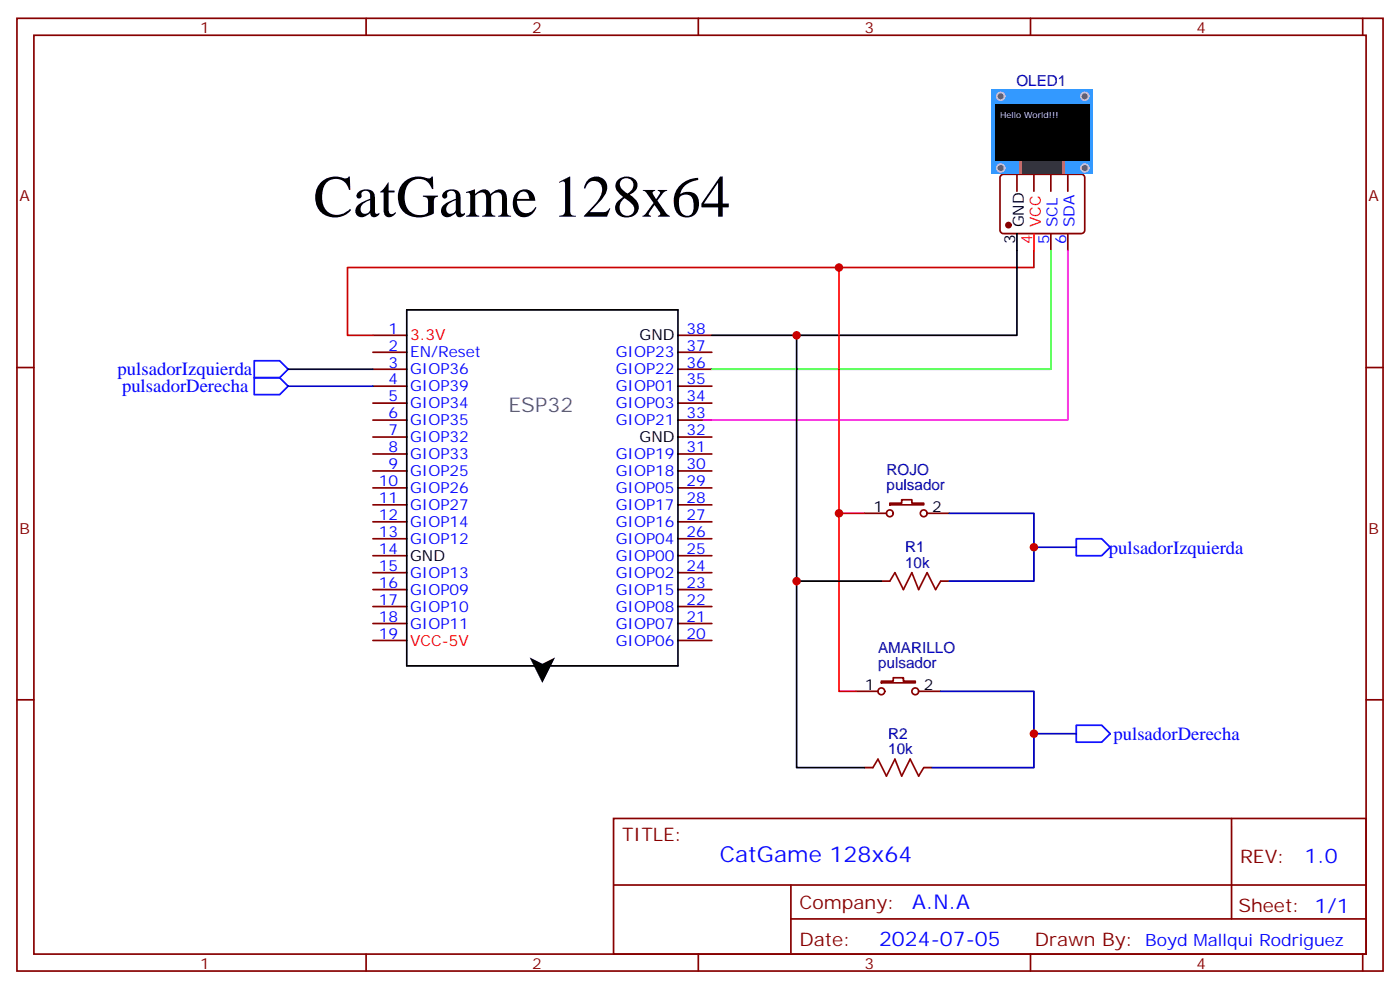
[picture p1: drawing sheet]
<svg xmlns="http://www.w3.org/2000/svg" width="291mm" height="206mm" viewBox="0 0 291 206" stroke-linecap="round" stroke-linejoin="round" font-family="sans-serif">
<g fill="none" stroke="#870000" stroke-width=".35">
<path d="M3.5 3.8h284.4v198.3h-284.4zM7.1 7.3h277.2v191.2h-277.2zM76.2 3.8v3.5M145.3 3.8v3.5M214.5 3.8v3.5M283.6 3.8v3.5M208.4 36.5l.4-.2h16.3a.71 .71 0 0 1 .7 .7v10.9a.76 .76 0 0 1-.7 .7h-16.3a.76 .76 0 0 1-.7-.7v-10.9zM211.7 36.3v3.5M215.2 36.3v3.5M218.7 36.3v3.5M222.2 36.3v3.5M218.7 48.6v3.5"/>
<path d="M222.2 48.6v3.5M3.5 76.5h3.6M77.6 69.8h7.1M77.6 73.3h7.1M77.6 76.8h7.1M141.1 69.8h7.1M141.1 73.3h7.1M141.1 76.8h7.1M284.3 76.5h3.6M77.6 80.4h7.1M77.6 83.9h7.1M77.6 87.4h7.1"/>
<path d="M77.6 90.9h7.1M77.6 94.5h7.1M77.6 98h7.1M141.1 80.4h7.1M141.1 83.9h7.1M141.1 87.4h7.1M141.1 90.9h7.1M141.1 94.5h7.1M141.1 98h7.1M77.6 101.5h7.1M77.6 105.1h7.1M77.6 108.6h7.1"/>
<path d="M77.6 112.1h7.1M77.6 115.6h7.1M77.6 119.2h7.1M141.1 101.5h7.1M141.1 105.1h7.1M141.1 108.6h7.1M141.1 112.1h7.1M141.1 115.6h7.1M141.1 119.2h7.1M179.9 106.8h4.6M185.2 104.7h2.5v-.7h2.1v.7h2.5v.4h-7.1zM193 106.8h4.6"/>
<path d="M77.6 122.7h7.1M77.6 126.2h7.1M77.6 129.8h7.1M77.6 133.3h7.1M141.1 122.7h7.1M141.1 126.2h7.1M141.1 129.8h7.1M141.1 133.3h7.1M183.4 120.9h1.8M195.8 120.9h1.8M3.5 145.6h3.6M178.2 143.9h4.5"/>
<path d="M179.9 159.7h1.8M183.4 141.7h2.5v-.7h2.1v.7h2.5v.4h-7.1zM191.2 143.9h4.6M192.3 159.7h1.7M284.3 145.6h3.6M127.7 170.3h156.6v28.2h-156.6zM256.3 170.3v20.9M76.2 198.5v3.6M127.7 184.2h156.5M145.3 198.5v3.6M164.6 191.2h119.6M164.6 184.2v14.1"/>
<path d="M214.5 198.5v3.6M283.6 198.5v3.6"/>
<circle cx="185.2" cy="106.8" r=".71"/>
<circle cx="192.3" cy="106.8" r=".71"/>
<circle cx="183.4" cy="143.9" r=".71"/>
<circle cx="190.5" cy="143.9" r=".71"/>
</g>
<path d="M110.2 136.8l2.7 1.3 2.6-1.3-2.6 5.3z" fill="#000"/>
<path d="M211.7 48.6v21.2h-63.5M84.7 64.5h56.4v74.1h-56.4zM165.8 69.8v51.1h17.6M165.8 120.9v38.8h14.1" fill="none" stroke="#000" stroke-width=".35"/>
<circle cx="209.9" cy="46.8" r=".53" fill="#870000" stroke="#870000" stroke-width=".35"/>
<path d="M174.6 55.7v51.1h5.3M215.2 48.6v3.5M174.6 106.8v37.1h3.6" fill="none" stroke="#f00" stroke-width=".35"/>
<path d="M215.2 52.1v3.6h-142.9v14.1h5.3" fill="none" stroke="#c00" stroke-width=".35"/>
<path d="M218.7 52.1v24.7h-70.5" fill="none" stroke="#0f0" stroke-width=".35"/>
<path d="M222.2 52.1v35.3h-75.8" fill="none" stroke="#f0f" stroke-width=".35"/>
<path d="M185.2 120.9l1.1-1.7 1.7 3.5 1.8-3.5 1.4 3.5 1.8-3.5 1.7 3.5 1.1-1.8M181.7 159.7l1-1.7 1.8 3.5 1.8-3.5 1.4 3.5 1.7-3.5 1.8 3.5 1.1-1.8" fill="none" stroke="#a10000" stroke-width=".35"/>
<path d="M60 80.4h17.6M197.6 106.8h17.6v14.1h-17.6M215.2 113.9h8.8M195.8 143.9h19.4v15.8h-21.2M215.2 152.7h8.8" fill="none" stroke="#009" stroke-width=".35"/>
<path d="M52.9 75.1h5.3l1.8 1.7-1.8 1.8h-5.3zM52.9 78.6h5.3l1.8 1.8-1.8 1.7h-5.3zM224 112.1h5.3l1.8 1.8-1.8 1.7h-5.3zM224 150.9h5.3l1.8 1.8-1.8 1.7h-5.3z" fill="none" stroke="#00f" stroke-width=".35"/>
<path d="M60 76.8h17.6" fill="none" stroke="#006" stroke-width=".35"/>
<path d="M206.4 18.6h21.1v17.7h-21.1z" fill="#39f"/>
<g fill="#666" stroke="#ccc" stroke-width=".35">
<circle cx="208.3" cy="35" r=".81"/>
<circle cx="225.8" cy="35" r=".81"/>
<circle cx="208.3" cy="20" r=".81"/>
<circle cx="225.8" cy="20" r=".81"/>
</g>
<path d="M212.2 33.4h9.5v2.9h-9.5z" fill="#fff"/>
<g fill="#fc0">
<path d="M212.3 33.4h.4v2.9h-.4z"/>
<path d="M221.2 33.4h.5v2.9h-.5z"/>
</g>
<path d="M212.8 33.4h8.3v2.9h-8.3z" fill="#333"/>
<path d="M207.1 21.8h19.7v11.7h-19.7z" fill="#000"/>
<g fill="#c00">
<circle cx="174.6" cy="55.7" r=".88"/>
<circle cx="174.6" cy="106.8" r=".88"/>
<circle cx="165.8" cy="69.8" r=".88"/>
<circle cx="165.8" cy="120.9" r=".88"/>
<circle cx="215.2" cy="113.9" r=".88"/>
<circle cx="215.2" cy="152.7" r=".88"/>
</g>
<text font-size="12.3" x="65.3" y="45.1">CatGame 128x64</text>
<text font-size="4.6" fill="#00f" x="149.8" y="179.3">CatGame 128x64</text>
<text font-size="4.2" fill="#666" x="105.8" y="85.7">ESP32</text>
<g font-size="4.2" fill="#00f">
<text x="271.5" y="179.6">1.0</text>
<text x="189.9" y="189.1">A.N.A</text>
<text x="183" y="196.9">2024-07-05</text>
</g>
<g font-size="3.9" fill="#00f">
<text x="24.5" y="78.1">pulsadorIzquierda</text>
<text x="25.4" y="81.6">pulsadorDerecha</text>
<text x="230.8" y="115.2">pulsadorIzquierda</text>
<text x="231.8" y="153.9">pulsadorDerecha</text>
</g>
<g font-size="3.9" fill="#800">
<text x="129.5" y="174.9">TITLE:</text>
<text x="258.1" y="179.6">REV:</text>
<text x="166.4" y="189.1">Company:</text>
<text x="257.7" y="189.7">Sheet: 1/1</text>
<text x="166.4" y="196.8">Date:</text>
<text x="215.4" y="196.9">Drawn By: Boyd Mallqui Rodriguez</text>
</g>
<g font-size="3.2" fill="#800">
<text x="41.6" y="6.8">1</text>
<text x="110.8" y="6.8">2</text>
<text x="179.9" y="6.8">3</text>
<text x="249.1" y="6.8">4</text>
<text x="4.1" y="41.9">A</text>
<text x="284.9" y="41.9">A</text>
<text x="4.1" y="111.1">B</text>
<text x="284.9" y="111.1">B</text>
<text x="41.6" y="201.5">1</text>
<text x="110.8" y="201.5">2</text>
<text x="179.9" y="201.5">3</text>
<text x="249.1" y="201.5">4</text>
</g>
<g font-size="3.2" fill="#000080">
<text x="211.6" y="18">OLED1</text>
<text x="212.5" y="35.2">-</text>
<text x="184.5" y="98.9">ROJO</text>
<text x="184.5" y="102.1">pulsador</text>
<text x="188.4" y="118.1">10k</text>
<text x="188.4" y="114.9">R1</text>
<text x="182.8" y="135.9">AMARILLO</text>
<text x="182.8" y="139.1">pulsador</text>
<text x="184.9" y="153.7">R2</text>
<text x="184.9" y="156.9">10k</text>
</g>
<g font-size="3.2">
<text x="213.1" y="47.3" transform="rotate(-90 213.1 47.3)">GND</text>
<text x="211.3" y="50.8" transform="rotate(-90 211.3 50.8)">3</text>
<text x="133.1" y="70.8">GND</text>
<text x="133.1" y="92">GND</text>
<text x="181.8" y="106.5">1</text>
<text x="194" y="106.5">2</text>
<text x="85.4" y="116.7">GND</text>
<text x="180" y="143.5">1</text>
<text x="192.3" y="143.5">2</text>
</g>
<g font-size="3.2" fill="#f00">
<text x="216.6" y="47.3" transform="rotate(-90 216.6 47.3)">VCC</text>
<text x="214.8" y="50.8" transform="rotate(-90 214.8 50.8)">4</text>
<text x="85.4" y="70.8">3.3V</text>
<text x="85.4" y="134.3">VCC-5V</text>
</g>
<g font-size="3.2" fill="#00f">
<text x="220.1" y="47.3" transform="rotate(-90 220.1 47.3)">SCL</text>
<text x="223.7" y="47.3" transform="rotate(-90 223.7 47.3)">SDA</text>
<text x="218.4" y="50.8" transform="rotate(-90 218.4 50.8)">5</text>
<text x="221.9" y="50.8" transform="rotate(-90 221.9 50.8)">6</text>
<text x="80.9" y="69.4">1</text>
<text x="142.9" y="69.4">38</text>
<text x="80.9" y="76.5">3</text>
<text x="80.9" y="73">2</text>
<text x="85.4" y="77.9">GIOP36</text>
<text x="85.4" y="74.4">EN/Reset</text>
<text x="128.2" y="74.4">GIOP23</text>
<text x="128.2" y="77.9">GIOP22</text>
<text x="142.9" y="73">37</text>
<text x="142.9" y="76.5">36</text>
<text x="80.9" y="83.5">5</text>
<text x="80.9" y="80">4</text>
<text x="85.4" y="81.4">GIOP39</text>
<text x="128.2" y="81.4">GIOP01</text>
<text x="142.9" y="80">35</text>
<text x="142.9" y="83.5">34</text>
<text x="80.9" y="87.1">6</text>
<text x="85.4" y="88.5">GIOP35</text>
<text x="85.4" y="84.9">GIOP34</text>
<text x="128.2" y="84.9">GIOP03</text>
<text x="128.2" y="88.5">GIOP21</text>
<text x="142.9" y="87.1">33</text>
<text x="80.9" y="94.1">8</text>
<text x="80.9" y="90.6">7</text>
<text x="85.4" y="95.5">GIOP33</text>
<text x="85.4" y="92">GIOP32</text>
<text x="128.2" y="95.5">GIOP19</text>
<text x="142.9" y="90.6">32</text>
<text x="142.9" y="94.1">31</text>
<text x="78.9" y="101.2">10</text>
<text x="80.9" y="97.6">9</text>
<text x="85.4" y="99.1">GIOP25</text>
<text x="128.2" y="99.1">GIOP18</text>
<text x="142.9" y="97.6">30</text>
<text x="142.9" y="101.2">29</text>
<text x="78.9" y="104.7">11</text>
<text x="85.4" y="106.1">GIOP27</text>
<text x="85.4" y="102.6">GIOP26</text>
<text x="128.2" y="102.6">GIOP05</text>
<text x="128.2" y="106.1">GIOP17</text>
<text x="142.9" y="104.7">28</text>
<text x="78.9" y="111.8">13</text>
<text x="78.9" y="108.2">12</text>
<text x="85.4" y="113.2">GIOP12</text>
<text x="85.4" y="109.6">GIOP14</text>
<text x="128.2" y="109.6">GIOP16</text>
<text x="128.2" y="113.2">GIOP04</text>
<text x="142.9" y="108.2">27</text>
<text x="142.9" y="111.8">26</text>
<text x="78.9" y="118.8">15</text>
<text x="78.9" y="115.3">14</text>
<text x="128.2" y="116.7">GIOP00</text>
<text x="142.9" y="115.3">25</text>
<text x="142.9" y="118.8">24</text>
<text x="78.9" y="125.9">17</text>
<text x="78.9" y="122.3">16</text>
<text x="85.4" y="123.8">GIOP09</text>
<text x="85.4" y="120.2">GIOP13</text>
<text x="128.2" y="120.2">GIOP02</text>
<text x="128.2" y="123.8">GIOP15</text>
<text x="142.9" y="122.3">23</text>
<text x="142.9" y="125.9">22</text>
<text x="78.9" y="129.4">18</text>
<text x="85.4" y="130.8">GIOP11</text>
<text x="85.4" y="127.3">GIOP10</text>
<text x="128.2" y="127.3">GIOP08</text>
<text x="128.2" y="130.8">GIOP07</text>
<text x="142.9" y="129.4">21</text>
<text x="78.9" y="132.9">19</text>
<text x="128.2" y="134.3">GIOP06</text>
<text x="142.9" y="132.9">20</text>
</g>
<text font-size="1.8" fill="#fff" x="208.1" y="24.6">Hello World!!!</text>
</svg>
